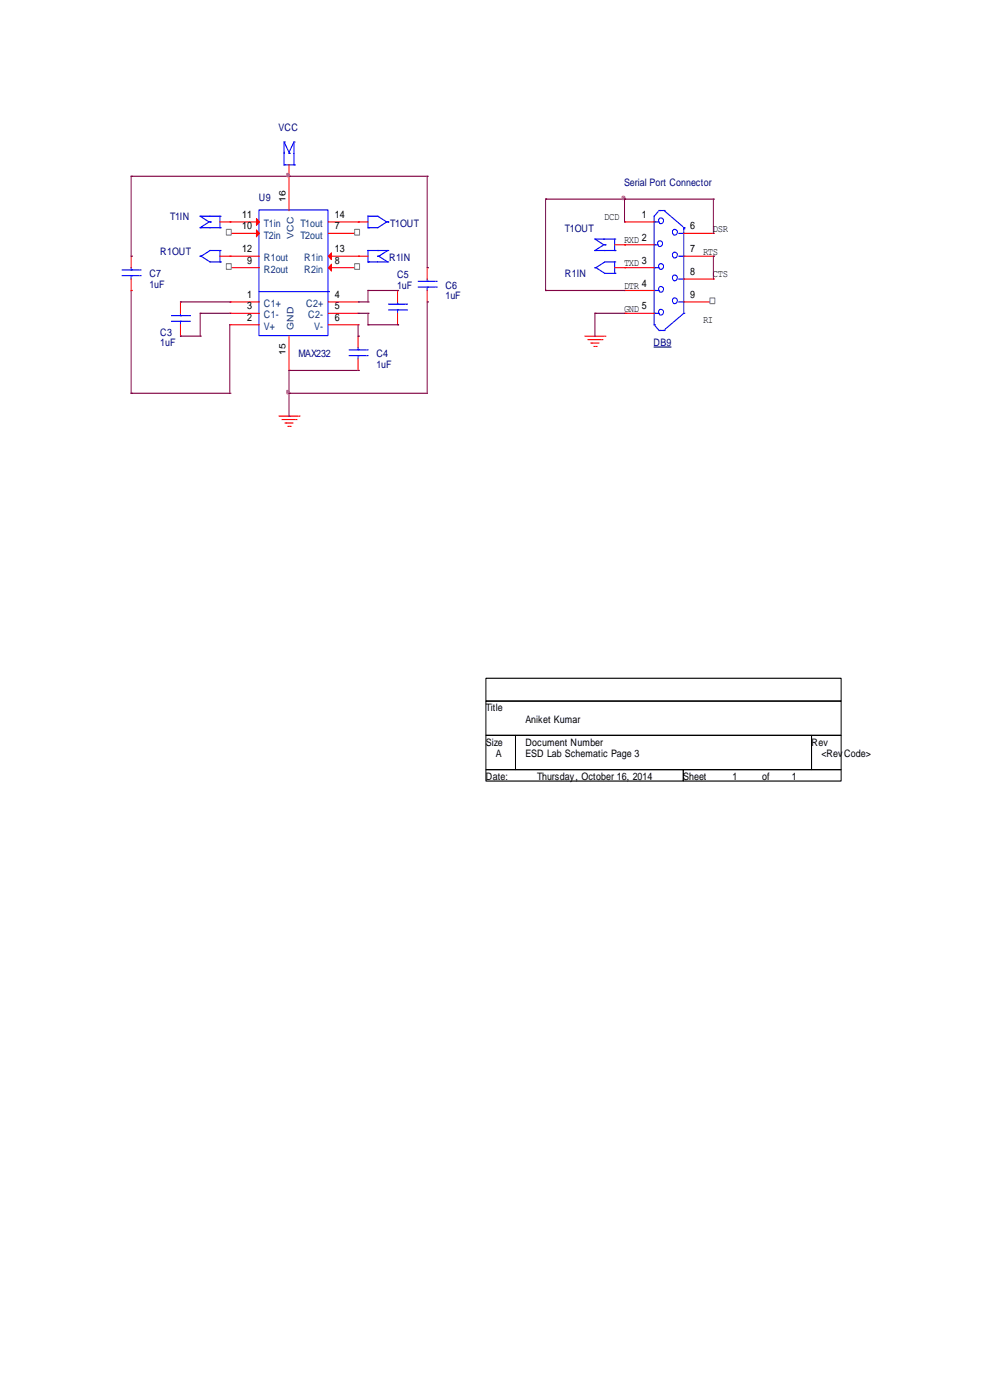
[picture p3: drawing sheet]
<svg xmlns="http://www.w3.org/2000/svg" width="210mm" height="297mm" viewBox="0 0 210 297" stroke-linecap="round" stroke-linejoin="round" font-family="sans-serif">
<g fill="none" stroke="#00f" stroke-width=".22">
<path d="M60.3 30.1h.1M60.3 35h.1M60.3 30.4v4.3M60.3 35h1.8M60.3 30.1l1 2.2 1-2.2M61.3 32.5h.1M62.3 30.1h.1M62.3 35h.1M62.3 30.4v4.3M138.7 47.1h.1M138.7 51.9h.1M138.7 56.8h.1"/>
<path d="M138.9 47.1h.9M138.9 51.9h.7M138.9 56.8h.9M139.6 44.9l-.9 1v22.8M139.8 44.7h.1M139.8 44.7h.8M140.8 44.7h.1M140.8 44.7l4 3.4M144 49.5h.8M144 59.2h.8M144 54.4h.8M145 49.5h.1"/>
<path d="M145 48.3h.1M145 59.2h.1M145 54.4h.1M145 48.5h.1M145 48.5v17.7M138.7 66.5h.1M138.7 68.9h.1M138.7 61.6h.1M138.9 66.5h.9M138.9 69.1l.9 1M138.9 61.6h.9M139.8 70.1h.1"/>
<path d="M140 70.1h.8M140.8 70.1h.1M144 64.1h.8M145 64.1h.1M145 66.5h.1M145 66.5l-4 3.4"/>
<circle cx="140" cy="51.7" r=".58"/>
<circle cx="140.2" cy="46.9" r=".58"/>
<circle cx="140.2" cy="56.6" r=".58"/>
<circle cx="143.2" cy="59" r=".58"/>
<circle cx="143.2" cy="49.3" r=".58"/>
<circle cx="143.2" cy="54.2" r=".58"/>
<circle cx="140.2" cy="66.3" r=".58"/>
<circle cx="140.2" cy="61.4" r=".58"/>
<circle cx="143.2" cy="63.9" r=".58"/>
</g>
<g fill="none" stroke="#f00" stroke-width=".22">
<path d="M61.3 37.4h.1M61.3 35v2.2M132.5 47.1h.1M132.5 51.9h.1M132.5 56.8h.1M132.7 47.1h6M132.7 51.9h6M132.7 56.8h6M145 49.5h6.1M145 54.4h6.1M145 59.2h6.1M151.3 49.5h.1"/>
<path d="M151.3 54.4h.1M151.3 59.2h.1M132.5 61.6h.1M132.5 66.5h.1M132.7 61.6h6M132.7 66.5h6M145 64.1h6.1M151.3 64.1h.1"/>
</g>
<path d="M138.6 73.6h3.8" fill="none" stroke="#000080" stroke-width=".22"/>
<path d="M150.6 63.2h1v1.2h-1z" fill-rule="evenodd" fill="#fff" stroke="#808080" stroke-width=".22"/>
<g fill="none" stroke="#f00" stroke-width=".22">
<path d="M48.7 47.1h.1M48.7 49.5h.1M48.9 47.1h6.1M48.9 49.5h6.1M130.4 51.9h1.9M130.4 56.8h1.9M132.5 51.9h.1M132.5 56.8h.1M48.7 64.1h.1M48.7 68.9h.1M48.7 66.5h.1M48.9 64.1h6.1"/>
<path d="M48.9 68.9h6.1M48.9 66.5h6.1M69.7 64.1h6M69.7 68.9h6M69.7 66.5h6M75.9 68.9h.1M75.9 66.5h.1M75.9 64.1h.1M124.1 71.3h4M124.7 72.1h2.7M125.3 72.8h.1M125.6 72.8h1.4"/>
<path d="M126 73.5h.2M126.4 73.5h.1M127.6 72.1h.1M128.3 71.3h.1"/>
</g>
<g fill="none" stroke="#800040" stroke-width=".22">
<path d="M115.7 42.2h.1M115.7 42.5v19.1M115.9 42.2h16.6M132.5 42.2h.1M132.5 42.5v4.6M132.7 42.2h18.6M151.3 42.2h.1M151.3 54.4h.1M151.3 42.5v7M151.3 54.6v4.6M115.7 61.6h.1M115.9 61.6h16.6"/>
<path d="M126.2 66.5h.1M126.2 66.7v4.6M126.4 66.5h6.1"/>
</g>
<circle cx="132.3" cy="42" r=".34" fill="#f0f" stroke="#f0f" stroke-width=".22"/>
<g fill="none" stroke="#00f" stroke-width=".22">
<path d="M54.9 44.5h14.7v26.7h-14.7zM126.2 50.7h.1M126.2 53.1h.1M126.2 56.8h.1M126.2 50.7l1.9 1.2-1.9 1.2M126.4 50.7h3.8M126.4 53.1h3.8M128.3 51.9h.1M130.2 55.6h-1.9l-1.9 1.2 1.9 1.2h1.9M130.4 50.7h.1M130.4 53.1h.1M130.4 55.6h.1"/>
<path d="M130.4 58h.1M130.4 50.7v2.2M130.4 55.6v2.2M55 61.9h14.5M69.7 61.9h.1"/>
</g>
<path d="M103.1 143.9h75.3v4.8h-75.3zM103.1 148.7h75.3v7.3h-75.3zM103.1 156h6.2v7.3h-6.2zM109.3 156h62.8v7.3h-62.8zM172.1 156h6.3v7.3h-6.3zM103.1 163.3h41.8v2.4h-41.8zM144.9 163.3h33.5v2.4h-33.5z" fill="none" stroke="#000" stroke-width=".22"/>
<g fill="#f00" stroke="#f00" stroke-width=".22">
<path d="M54.4 46.4l.6 .7-.6 .7z"/>
<path d="M54.4 48.8l.6 .7-.6 .7z"/>
</g>
<path d="M48 48.7h1.1v1.2h-1.1z" fill-rule="evenodd" fill="#fff" stroke="#808080" stroke-width=".22"/>
<g fill="#f00" stroke="#f00" stroke-width=".22">
<path d="M70.3 53.6v1.5l-.6-.7z"/>
<path d="M70.3 56.1v1.4l-.6-.7z"/>
</g>
<path d="M69.7 54.4h6M69.7 56.8h6M75.9 54.4h.1M75.9 56.8h.1" fill="none" stroke="#f00" stroke-width=".22"/>
<path d="M75.2 55.9h1.1v1.2h-1.1z" fill-rule="evenodd" fill="#fff" stroke="#808080" stroke-width=".22"/>
<path d="M69.7 47.1h6M69.7 49.5h6M75.9 47.1h.1M75.9 49.5h.1" fill="none" stroke="#f00" stroke-width=".22"/>
<path d="M75.2 48.7h1.1v1.2h-1.1z" fill-rule="evenodd" fill="#fff" stroke="#808080" stroke-width=".22"/>
<path d="M48.7 54.4h.1M48.7 56.8h.1M48.9 54.4h6.1M48.9 56.8h6.1" fill="none" stroke="#f00" stroke-width=".22"/>
<path d="M48 55.9h1.1v1.2h-1.1z" fill-rule="evenodd" fill="#fff" stroke="#808080" stroke-width=".22"/>
<g fill="none" stroke="#f00" stroke-width=".22">
<path d="M61.3 37.4h.1M61.3 37.6v7.1M27.8 54.4h.1M27.8 54.6v2.2M27.8 59.2v2.2M46.6 47.1h1.9M46.6 54.4h1.9M48.7 47.1h.1M48.7 54.4h.1M75.9 47.1h.1M75.9 54.4h.1M76.2 47.1h1.8"/>
<path d="M76.2 54.4h1.8M90.6 56.8h.1M90.6 57v2.2M27.8 61.6h.1M38.3 64.1h.1M38.3 71.3h.1M38.3 64.3v2.2M38.3 68.9v2.2M61.3 78.6h.1M61.3 71.3v7M75.9 71.3h.1M75.9 78.6h.1"/>
<path d="M75.9 71.6v2.1M75.9 76.2v2.1M84.3 61.6h.1M84.3 68.9h.1M84.3 61.9v2.2M84.3 66.5v2.2M90.6 64.1h.1M90.6 61.6v2.2M59.2 88.3h4M59.8 89h2.8M60.5 89.7h.1M60.7 89.7h1.4"/>
<path d="M61.1 90.5h.2M61.5 90.5h.1M62.8 89h.1M63.4 88.3h.1"/>
</g>
<g fill="none" stroke="#00f" stroke-width=".22">
<path d="M25.9 58.5h3.6M25.9 57.3h3.6M27.8 57.3h.1M27.8 58.5h.1M27.8 56.8v.2M27.8 58.7v.5M29.7 58.5h.1M29.7 57.3h.1M42.5 45.9h.1M42.5 48.3h.1M42.5 54.4h.1M42.5 45.9l1.8 1.2-1.8 1.2"/>
<path d="M42.7 45.9h3.7M42.7 48.3h3.7M44.6 47.1h.1M46.4 53.1h-1.8l-1.9 1.3 1.9 1.2h1.8M46.6 45.9h.1M46.6 48.3h.1M46.6 53.1h.1M46.6 55.6h.1M46.6 45.9v2.2M46.6 53.1v2.2M78 45.9h.1M78 48.3h.1"/>
<path d="M78 53.1h.1M78 55.6h.1M78 45.9v2.2M78 53.1v2.2M78.3 45.9h1.8l1.9 1.2-1.9 1.2h-1.8M78.3 53.1h3.7M78.3 55.6h3.7M80.1 54.4h.1M82.2 47.1h.1M82.2 53.1h.1M82.2 55.6h.1M82.2 53.1l-1.9 1.3 1.9 1.2"/>
<path d="M88.7 59.7h3.6M90.6 59.7h.1M90.6 59.2v.2M92.5 59.7h.1M36.4 68.2h3.5M36.4 67h3.5M38.3 67h.1M38.3 68.2h.1M38.3 66.5v.2M38.3 68.4v.5M40.2 68.2h.1M40.2 67h.1"/>
<path d="M74.1 75.4h3.5M74.1 74.2h3.5M75.9 74.2h.1M75.9 75.4h.1M75.9 73.7v.3M75.9 75.7v.5M77.8 75.4h.1M77.8 74.2h.1M82.4 65.8h3.6M82.4 64.5h3.6M84.3 64.5h.1M84.3 65.8h.1"/>
<path d="M84.3 64.1v.2M84.3 66v.5M86.2 65.8h.1M86.2 64.5h.1M88.7 60.9h3.6M90.6 60.9h.1M90.6 61.1v.5M92.5 60.9h.1"/>
</g>
<g fill="none" stroke="#800040" stroke-width=".22">
<path d="M27.8 37.4h.1M27.8 37.4v16.7M28 37.4h62.4M90.6 37.4h.1M90.6 37.4v19.1M27.8 54.4h.1M90.6 56.8h.1M27.8 61.6h.1M27.8 61.9v21.5M38.3 64.1h10.2M38.3 71.3h3.9M42.5 66.5h.1"/>
<path d="M42.5 71.3h.1M42.5 66.5h6M42.5 66.7v4.6M48.7 64.1h.1M48.7 66.5h.1M48.7 68.9v14.3M75.7 78.6h-14.4v4.6M75.9 71.3h.1M75.9 78.6h.1M75.9 64.1h1.9M75.9 66.5h1.9M75.9 68.9v2.2"/>
<path d="M78 61.6h.1M78 64.1h.1M78 68.9h.1M78 66.5h.1M78 61.9v2.2M78 66.5v2.2M78 61.6h6.1M78 68.9h6.1M84.3 61.6h.1M84.3 68.9h.1M90.6 64.1h.1M90.6 64.3v19.1h-29.1"/>
<path d="M27.8 83.4h.1M28 83.4h20.7M48.7 83.4h.1M61.3 83.4h.1M61.3 88.3h.1M61.3 83.4v4.6"/>
</g>
<g fill="#f0f" stroke="#f0f" stroke-width=".22">
<circle cx="61.1" cy="83.2" r=".34"/>
<circle cx="61.1" cy="37.1" r=".33"/>
</g>
<g font-size="2.2" fill="#000080">
<text x="59.1" y="27.8">VCC</text>
<text x="132.4" y="39.5">Serial Port Connector</text>
<text x="36.1" y="46.7">T1IN</text>
<text x="54.9" y="42.6">U9</text>
<text x="34" y="54">R1OUT</text>
<text x="82.7" y="48.2">T1OUT</text>
<text x="119.8" y="49.1">T1OUT</text>
<text x="31.7" y="58.8">C7</text>
<text x="82.5" y="55.5">R1IN</text>
<text x="84.2" y="59.1">C5</text>
<text x="119.8" y="58.8">R1IN</text>
<text x="31.7" y="61">1uF</text>
<text x="84.2" y="61.3">1uF</text>
<text x="94.5" y="63.4">1uF</text>
<text x="94.5" y="61.3">C6</text>
<text x="34" y="71.2">C3</text>
<text x="34" y="73.4">1uF</text>
<text x="63.3" y="75.8">MAX232</text>
<text x="79.8" y="78">1uF</text>
<text x="79.8" y="75.8">C4</text>
<text x="138.6" y="73.4">DB9</text>
</g>
<g font-size="2.2">
<text x="51.4" y="46.2">11</text>
<text x="71" y="46.2">14</text>
<text x="128.2" y="46.7">DCD</text>
<text x="136.1" y="46.2">1</text>
<text x="51.4" y="48.7">10</text>
<text x="51.4" y="53.5">12</text>
<text x="71" y="53.5">13</text>
<text x="71" y="48.7">7</text>
<text x="132.4" y="51.6">RXD 2</text>
<text x="146.4" y="48.7">6</text>
<text x="146.4" y="53.5">7</text>
<text x="149.1" y="54">RTS</text>
<text x="151.2" y="49.1">DSR</text>
<text x="52.4" y="55.9">9</text>
<text x="71" y="55.9">8</text>
<text x="132.4" y="56.4">TXD 3</text>
<text x="146.4" y="58.4">8</text>
<text x="151.2" y="58.8">CTS</text>
<text x="52.4" y="63.2">1</text>
<text x="52.4" y="65.6">3</text>
<text x="71" y="65.6">5</text>
<text x="71" y="63.2">4</text>
<text x="132.4" y="61.3">DTR 4</text>
<text x="146.4" y="63.2">9</text>
<text x="52.4" y="68">2</text>
<text x="71" y="68">6</text>
<text x="132.4" y="66.1">GND 5</text>
<text x="149.1" y="68.5">RI</text>
<text x="103.1" y="150.9">Title</text>
<text x="111.4" y="153.3">Aniket Kumar</text>
<text x="103.1" y="158.2">Size</text>
<text x="105.1" y="160.6">A</text>
<text x="111.4" y="158.2">Document Number</text>
<text x="111.4" y="160.6">ESD Lab Schematic Page 3</text>
<text x="172.1" y="158.2">Rev</text>
<text x="174.2" y="160.6">&lt;RevCode&gt;</text>
<text x="103.1" y="165.5">Date:</text>
<text x="113.9" y="165.5">Thursday, October 16, 2014</text>
<text x="144.9" y="165.5">Sheet</text>
<text x="155.4" y="165.5">1</text>
<text x="161.7" y="165.5">of</text>
<text x="167.9" y="165.5">1</text>
</g>
<g font-size="2.2" fill="#004080">
<text x="56" y="48.2">T1in</text>
<text x="56" y="50.6">T2in</text>
<text x="63.7" y="48.2">T1out</text>
<text x="63.7" y="50.6">T2out</text>
<text x="56" y="55.5">R1out</text>
<text x="56" y="57.9">R2out</text>
<text x="64.5" y="55.5">R1in</text>
<text x="64.5" y="57.9">R2in</text>
<text x="56" y="65.1">C1+</text>
<text x="65" y="65.1">C2+</text>
<text x="56" y="70">V+</text>
<text x="56" y="67.6">C1-</text>
<text x="65.4" y="67.6">C2-</text>
<text x="66.6" y="70">V-</text>
</g>
<g font-size="1.9">
<text x="60.6" y="42.8" transform="rotate(-90 60.6 42.8)">16</text>
<text x="60.6" y="75.3" transform="rotate(-90 60.6 75.3)">15</text>
</g>
<g font-size="1.9" fill="#004080">
<text x="62.2" y="50.6" transform="rotate(-90 62.2 50.6)">VCC</text>
<text x="62.2" y="70" transform="rotate(-90 62.2 70)">GND</text>
</g>
</svg>
